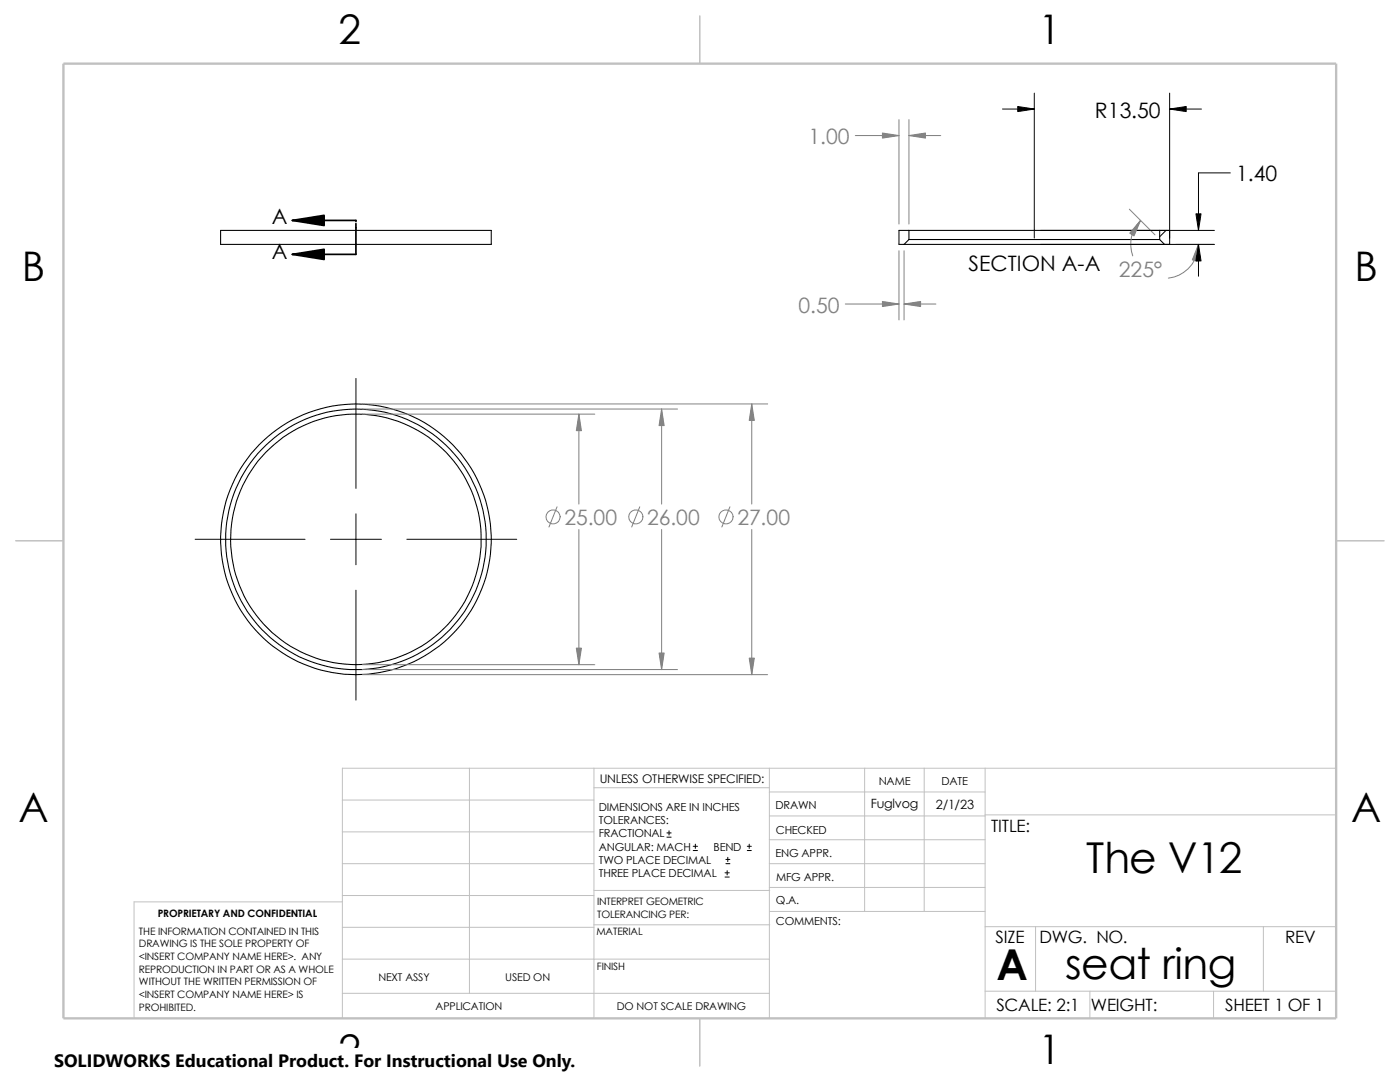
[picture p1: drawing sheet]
<svg xmlns="http://www.w3.org/2000/svg" width="279mm" height="216mm" viewBox="0 0 279 216" stroke-linecap="round" stroke-linejoin="round" font-family="sans-serif">
<g fill="none" stroke="#c0c0c0" stroke-width=".2">
<path d="M68.3 159.6h50.2M93.7 153.3v44.9M118.5 153.3v49.9M118.5 157.2h35M153.5 153.3v49.9M153.5 158h43.1M172.6 153.3v28.6M184.4 153.3v28.6M196.6 153.3v49.9M266.7 153.3h-198.4v49.9M68.3 172.3h50.2M68.3 178.7h50.2"/>
<path d="M68.3 166h50.2M68.3 180h-41.5v23.2M118.5 177.7h35.1M153.5 162.8h43.1M153.5 167.6h43.1M153.5 172.3h43.1M153.5 177.1h43.1M196.6 162.6h70.1M68.3 198.2h85.2M68.3 191.4h85.2M68.3 185h50.2M118.5 184.5h35.1"/>
<path d="M153.6 181.9h43M196.6 184.9h70.1M196.6 197.8h70.1M206.7 184.9v12.9M217.5 197.8v5.4M242.2 197.8v5.4M252.1 184.9v12.9"/>
</g>
<path d="M139.7 3.2v9.5M3.1 107.9h9.6M266.7 107.9h9.5M139.7 203.2v9.5" fill="none" stroke="#c0c0c0" stroke-width=".21"/>
<path d="M12.7 12.7h254v190.5h-254z" fill="none" stroke="#c0c0c0" stroke-width=".47"/>
<g fill="none" stroke="#000" stroke-width=".2">
<path d="M206.4 18.6v28.9M233.4 18.6v28.9M200.1 21.8h6.3M233.4 21.8h6.4M245.5 34.5h-6.3v11.5M207.7 48.8h34.7M207.7 46h34.7M232.7 46l-1.3 1.2M239.2 48.8v6.3M71 75.5v22M38.9 107.6h22M66 107.6h10.1"/>
<path d="M71 102.5v10.2M71 117.8v21.9M81.2 107.6h21.9M133.1 167h.8M133.1 166.2h.8M133.5 165.8v.8M138.3 169.7h.9M138.3 168.9h.9M138.8 168.4v.9M144.7 175h.8M144.7 174.2h.8M144.9 172.3h.8"/>
<path d="M144.9 171.5h.8M145.1 173.7v.9M145.2 171.1v.8M149.1 169.7h.8M149.1 168.9h.8M149.5 168.4v.9"/>
</g>
<g fill="none" stroke="#000" stroke-width=".21">
<path d="M44 46h54v2.8h-54zM180.4 48.8h52M181.4 47.8h50M181.4 46h50M181.4 46h-2v2.8h1M181.4 47.8l-1 1M181.4 46v1.8M231.4 47.8l1 1M231.4 46v1.8M231.4 46h2v2.8h-1"/>
<circle cx="71" cy="107.6" r="25"/>
<circle cx="71" cy="107.6" r="27"/>
<circle cx="71" cy="107.6" r="26"/>
</g>
<path d="M58.3 44l6.4-1v2zM58.3 50.8l6.4-1.1v2.1z" fill="#000" stroke="#000" stroke-width=".34"/>
<path d="M58.3 44h12.7v.2M71 44.6v6.2h-12.7" fill="none" stroke="#000" stroke-width=".34"/>
<g fill="none" stroke="#808080" stroke-width=".2">
<path d="M170.7 27.1h8.7M179.4 23.9v20.8M181.4 27.1h6.3M181.4 23.9v20.8M179.4 50v13.8M180.4 50v13.8M225.4 41.7l5.1 5.2M227.6 44a6.7 6.7 0 0 0-1.5 7.1M234.7 48.8h7.7M239.2 48.8a6.8 6.8 0 0 1-6 6.7M168.7 60.7h10.7M180.4 60.7h6.4"/>
<path d="M72.3 80.6h80.9M72.3 81.6h62.9M72.3 82.6h46.4M115.5 82.6v18M132 81.6v19M150 80.6v20M111.2 101.1l-1.6 4.1M115.5 105.7v26.9M127.7 101.1l-1.6 4.1M132 105.7v27.9M145.7 101.1l-1.6 4.1M150 105.7v28.9"/>
<path d="M72.3 134.6h80.9M72.3 133.6h62.9M72.3 132.6h46.4"/>
<circle cx="110.4" cy="103.1" r="1.4"/>
<circle cx="126.9" cy="103.1" r="1.4"/>
<circle cx="144.9" cy="103.1" r="1.4"/>
</g>
<g fill="#808080" stroke="#808080" stroke-width=".2">
<path d="M149.5 131.3h1l-.5 3.3z"/>
<path d="M150 80.6l.5 3.3h-1z"/>
<path d="M131.5 130.3h1l-.5 3.3z"/>
<path d="M132 81.6l.5 3.3h-1z"/>
<path d="M115.5 82.6l.5 3.3h-1z"/>
<path d="M115 129.3h1l-.5 3.3z"/>
<path d="M227.6 44l-1.3 3.1-.8-.6z"/>
<path d="M239.2 48.8l-.3 3.3-.9-.2z"/>
<path d="M181.4 27.1l3.3-.6v1.1z"/>
<path d="M176.1 26.5l3.3 .6-3.3 .5z"/>
<path d="M180.4 60.7l3.3-.5v1z"/>
<path d="M176.1 60.2l3.3 .5-3.3 .5z"/>
</g>
<path d="M203.1 21.3l3.3 .5-3.3 .5zM233.4 21.8l3.3-.5v1zM238.7 42.7h1l-.5 3.3zM239.2 48.8l.5 3.3h-1z" fill="#000" stroke="#000" stroke-width=".2"/>
<path d="M10.8 209.2h104.1v6.7h-104.1z" fill="#fff"/>
<g font-size="8.5">
<text x="216.8" y="174.1">The V12</text>
<text x="198.8" y="195.5">A</text>
<text x="212.6" y="195.3">seat ring</text>
</g>
<g font-size="8.1">
<text x="67.6" y="8.8">2</text>
<text x="207.3" y="8.8">1</text>
<text x="4.4" y="56.1">B</text>
<text x="270.3" y="56.1">B</text>
<text x="3.7" y="164.1">A</text>
<text x="269.6" y="164.1">A</text>
<text x="67.6" y="212.3">2</text>
<text x="207.3" y="212.3">1</text>
</g>
<g font-size="4.2">
<text x="218.5" y="23.5">R13.50</text>
<text x="246.7" y="36.2">1.40</text>
<text x="54.2" y="44.8">A</text>
<text x="54.2" y="51.6">A</text>
<text x="193.3" y="54">SECTION A-A</text>
</g>
<g font-size="4.2" fill="#808080">
<text x="161.3" y="28.7">1.00</text>
<text x="223.3" y="55.2">225°</text>
<text x="159.3" y="62.4">0.50</text>
<text x="112.6" y="104.8">25.00</text>
<text x="129.2" y="104.8">26.00</text>
<text x="147.2" y="104.8">27.00</text>
</g>
<text font-size="3.6" x="10.8" y="213">SOLIDWORKS Educational Product. For Instructional Use Only.</text>
<g font-size="3.4">
<text x="197.8" y="166">TITLE:</text>
<text x="198.7" y="188.1">SIZE</text>
<text x="207.5" y="188.1">DWG. NO.</text>
<text x="256.5" y="188.2">REV</text>
<text x="198.8" y="201.7">SCALE: 2:1</text>
<text x="217.7" y="201.8">WEIGHT:</text>
<text x="244.5" y="201.7">SHEET 1 OF 1</text>
</g>
<g font-size="2.5">
<text x="173.8" y="161.3">Fuglvog</text>
<text x="186.7" y="161.4">2/1/23</text>
</g>
<text font-size="2.4" x="119.7" y="156.2">UNLESS OTHERWISE SPECIFIED:</text>
<g font-size="2.2">
<text x="119.5" y="161.8">DIMENSIONS ARE IN INCHES</text>
<text x="154.8" y="161.5">DRAWN</text>
<text x="175.4" y="156.7">NAME</text>
<text x="187.9" y="156.7">DATE</text>
<text x="119.5" y="164.4">TOLERANCES:</text>
<text x="119.5" y="167.1">FRACTIONAL</text>
<text x="154.8" y="166.3">CHECKED</text>
<text x="119.5" y="172.4">TWO PLACE DECIMAL</text>
<text x="119.5" y="169.8">ANGULAR: MACH</text>
<text x="142.4" y="169.8">BEND</text>
<text x="154.8" y="171">ENG APPR.</text>
<text x="119.5" y="175">THREE PLACE DECIMAL</text>
<text x="154.9" y="175.7">MFG APPR.</text>
<text x="154.9" y="184.7">COMMENTS:</text>
<text x="154.9" y="180.5">Q.A.</text>
</g>
<g font-size="2.1">
<text x="75.5" y="195.7">NEXT ASSY</text>
<text x="100.8" y="195.7">USED ON</text>
<text x="86.9" y="201.5">APPLICATION</text>
<text x="123.1" y="201.6">DO NOT SCALE DRAWING</text>
</g>
<g font-size="2">
<text x="31.5" y="183">PROPRIETARY AND CONFIDENTIAL</text>
<text x="119.2" y="180.6">INTERPRET GEOMETRIC</text>
<text x="119.2" y="183.1">TOLERANCING PER:</text>
<text x="27.7" y="186.5">THE INFORMATION CONTAINED IN THIS</text>
<text x="27.7" y="189.1">DRAWING IS THE SOLE PROPERTY OF</text>
<text x="27.7" y="191.6">&lt;INSERT COMPANY NAME HERE&gt;. ANY</text>
<text x="119" y="186.6">MATERIAL</text>
<text x="27.7" y="194.1">REPRODUCTION IN PART OR AS A WHOLE</text>
<text x="27.7" y="196.6">WITHOUT THE WRITTEN PERMISSION OF</text>
<text x="119.1" y="193.5">FINISH</text>
<text x="27.7" y="199.1">&lt;INSERT COMPANY NAME HERE&gt; IS</text>
<text x="27.7" y="201.7">PROHIBITED.</text>
</g>
</svg>
